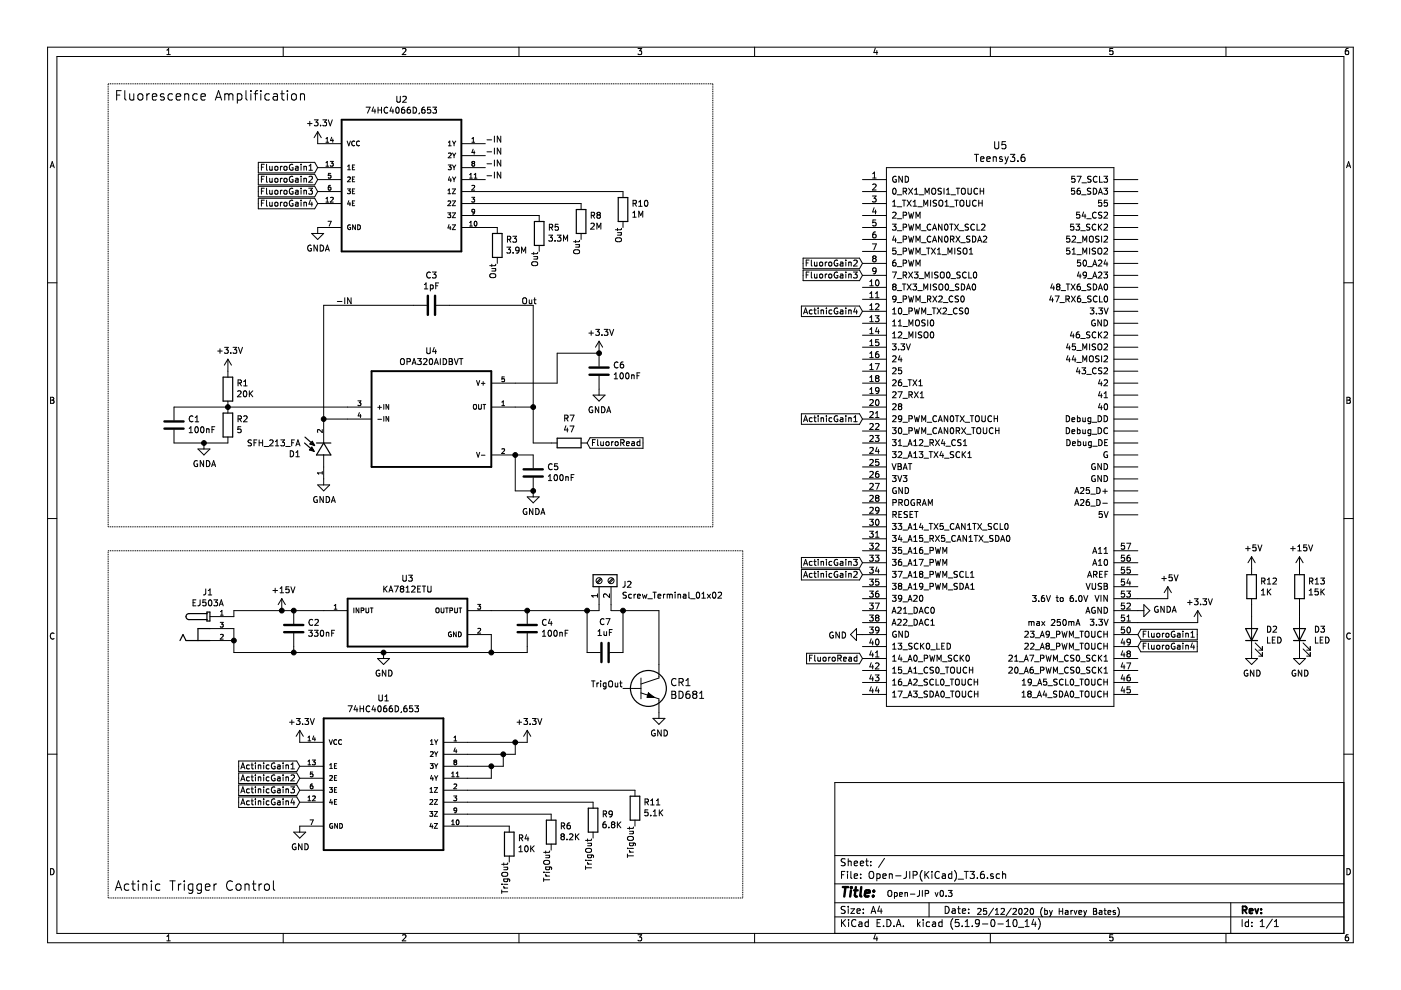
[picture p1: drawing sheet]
EESchema Schematic File Version 4
EELAYER 30 0
EELAYER END
$Descr A4 11693 8268
encoding utf-8
Sheet 1 1
Title ""
Date ""
Rev ""
Comp ""
Comment1 ""
Comment2 ""
Comment3 ""
Comment4 ""
$EndDescr
$Comp
L Open-JIP(KiCad)_T3.6-rescue:Teensy3.6-teensy U5
U 1 1
P 8350 3650
F 0 "U5" H 8350 6087 60  0000 C CNN
F 1 "Teensy3.6" H 8350 5981 60  0000 C CNN
F 2 "Teensy:Teensy35_36" H 8350 3700 60  0001 C CNN
F 3 "" H 8350 3700 60  0000 C CNN
	1    8350 3650
	1    0    0    -1  
$EndComp
$Comp
L Open-JIP(KiCad)_T3.6-rescue:BD681-BD681 CR1
U 1 1
P 5200 5750
F 0 "CR1" H 5592 5803 60  0000 L CNN
F 1 "BD681" H 5592 5697 60  0000 L CNN
F 2 "Additional-parts:BD681" H 5600 5490 60  0001 C CNN
F 3 "" H 5200 5750 60  0000 C CNN
	1    5200 5750
	1    0    0    -1  
$EndComp
$Comp
L Open-JIP(KiCad)_T3.6-rescue:KA7812ETU-KA7812ETU U3
U 1 1
P 3400 5200
F 0 "U3" H 3400 5570 50  0000 C CNN
F 1 "KA7812ETU" H 3400 5479 50  0000 C CNN
F 2 "Additional-parts:TO253P1067X470X2040-3" H 3400 5200 50  0001 L BNN
F 3 "" H 3400 5200 50  0001 L BNN
F 4 "TO253P1067X470X2040-3" H 3400 5200 50  0001 L BNN "Package"
F 5 "ON Semiconductor" H 3400 5200 50  0001 L BNN "Manufacturer"
	1    3400 5200
	1    0    0    -1  
$EndComp
$Comp
L Device:R R3
U 1 1
P 4150 2050
F 0 "R3" H 4080 2004 50  0000 R CNN
F 1 "3.9M" H 4080 2095 50  0000 R CNN
F 2 "Resistor_SMD:R_0805_2012Metric_Pad1.20x1.40mm_HandSolder" V 4080 2050 50  0001 C CNN
F 3 "~" H 4150 2050 50  0001 C CNN
	1    4150 2050
	-1   0    0    1   
$EndComp
$Comp
L Device:R R5
U 1 1
P 4500 1950
F 0 "R5" H 4430 1904 50  0000 R CNN
F 1 "3.3M" H 4430 1995 50  0000 R CNN
F 2 "Resistor_SMD:R_0805_2012Metric_Pad1.20x1.40mm_HandSolder" V 4430 1950 50  0001 C CNN
F 3 "~" H 4500 1950 50  0001 C CNN
	1    4500 1950
	-1   0    0    1   
$EndComp
$Comp
L Device:R R8
U 1 1
P 4850 1850
F 0 "R8" H 4780 1804 50  0000 R CNN
F 1 "2M" H 4780 1895 50  0000 R CNN
F 2 "Resistor_SMD:R_0805_2012Metric_Pad1.20x1.40mm_HandSolder" V 4780 1850 50  0001 C CNN
F 3 "~" H 4850 1850 50  0001 C CNN
	1    4850 1850
	-1   0    0    1   
$EndComp
$Comp
L Device:R R10
U 1 1
P 5200 1750
F 0 "R10" H 5130 1704 50  0000 R CNN
F 1 "1M" H 5130 1795 50  0000 R CNN
F 2 "Resistor_SMD:R_0805_2012Metric_Pad1.20x1.40mm_HandSolder" V 5130 1750 50  0001 C CNN
F 3 "~" H 5200 1750 50  0001 C CNN
	1    5200 1750
	-1   0    0    1   
$EndComp
Wire Wire Line
	4050 1900 4150 1900
Text Label 4150 2200 3    50   ~ 0
Out
Text Label 4500 2100 3    50   ~ 0
Out
Text Label 4850 2000 3    50   ~ 0
Out
Text Label 5200 1900 3    50   ~ 0
Out
Text Label 4050 1500 0    50   ~ 0
-IN
Text Label 4050 1400 0    50   ~ 0
-IN
Text Label 4050 1300 0    50   ~ 0
-IN
Text Label 4050 1200 0    50   ~ 0
-IN
$Comp
L power:+3.3V #PWR0101
U 1 1
P 2650 1200
F 0 "#PWR0101" H 2650 1050 50  0001 C CNN
F 1 "+3.3V" H 2665 1373 50  0000 C CNN
F 2 "" H 2650 1200 50  0001 C CNN
F 3 "" H 2650 1200 50  0001 C CNN
	1    2650 1200
	1    0    0    -1  
$EndComp
Wire Wire Line
	1950 5350 1950 5450
Wire Wire Line
	1950 5450 2450 5450
Wire Wire Line
	4100 5450 4100 5300
Wire Wire Line
	2700 5100 2450 5100
Wire Wire Line
	1950 5100 1950 5150
$Comp
L Device:C C2
U 1 1
P 2450 5250
F 0 "C2" H 2335 5204 50  0000 R CNN
F 1 "330nF" H 2335 5295 50  0000 R CNN
F 2 "Capacitor_SMD:C_0805_2012Metric_Pad1.18x1.45mm_HandSolder" H 2488 5100 50  0001 C CNN
F 3 "~" H 2450 5250 50  0001 C CNN
	1    2450 5250
	-1   0    0    1   
$EndComp
Connection ~ 2450 5100
Wire Wire Line
	2450 5100 2350 5100
Wire Wire Line
	2450 5400 2450 5450
Connection ~ 2450 5450
Wire Wire Line
	2450 5450 3200 5450
$Comp
L Device:C C4
U 1 1
P 4400 5250
F 0 "C4" H 4285 5204 50  0000 R CNN
F 1 "100nF" H 4285 5295 50  0000 R CNN
F 2 "Capacitor_SMD:C_0805_2012Metric_Pad1.18x1.45mm_HandSolder" H 4438 5100 50  0001 C CNN
F 3 "~" H 4400 5250 50  0001 C CNN
	1    4400 5250
	-1   0    0    1   
$EndComp
Wire Wire Line
	4100 5100 4400 5100
Wire Wire Line
	4400 5400 4400 5450
Wire Wire Line
	4400 5450 4100 5450
Connection ~ 4100 5450
$Comp
L Connector:Screw_Terminal_01x02 J2
U 1 1
P 5000 4850
F 0 "J2" V 4964 4662 50  0000 R CNN
F 1 "Screw_Terminal_01x02" V 4873 4662 50  0000 R CNN
F 2 "TerminalBlock:TerminalBlock_Altech_AK300-2_P5.00mm" H 5000 4850 50  0001 C CNN
F 3 "~" H 5000 4850 50  0001 C CNN
	1    5000 4850
	0    -1   -1   0   
$EndComp
$Comp
L Device:C C7
U 1 1
P 5050 5450
F 0 "C7" V 5302 5450 50  0000 C CNN
F 1 "1uF" V 5211 5450 50  0000 C CNN
F 2 "Capacitor_SMD:CP_Elec_4x5.4" H 5088 5300 50  0001 C CNN
F 3 "~" H 5050 5450 50  0001 C CNN
	1    5050 5450
	0    -1   -1   0   
$EndComp
$Comp
L power:GND #PWR0102
U 1 1
P 3200 5450
F 0 "#PWR0102" H 3200 5200 50  0001 C CNN
F 1 "GND" H 3205 5277 50  0000 C CNN
F 2 "" H 3200 5450 50  0001 C CNN
F 3 "" H 3200 5450 50  0001 C CNN
	1    3200 5450
	1    0    0    -1  
$EndComp
Connection ~ 3200 5450
Wire Wire Line
	3200 5450 4100 5450
Wire Wire Line
	4400 5100 4900 5100
Wire Wire Line
	5000 5100 5000 5050
Connection ~ 4400 5100
Wire Wire Line
	4900 5100 4900 5450
Connection ~ 4900 5100
Wire Wire Line
	4900 5100 5000 5100
Wire Wire Line
	5100 5050 5100 5100
Wire Wire Line
	5100 5100 5200 5100
Wire Wire Line
	5500 5100 5500 5550
Wire Wire Line
	5200 5450 5200 5100
Connection ~ 5200 5100
Wire Wire Line
	5200 5100 5500 5100
$Comp
L power:GND #PWR0103
U 1 1
P 5500 5950
F 0 "#PWR0103" H 5500 5700 50  0001 C CNN
F 1 "GND" H 5505 5777 50  0000 C CNN
F 2 "" H 5500 5950 50  0001 C CNN
F 3 "" H 5500 5950 50  0001 C CNN
	1    5500 5950
	1    0    0    -1  
$EndComp
$Comp
L power:+3.3V #PWR0104
U 1 1
P 4400 6200
F 0 "#PWR0104" H 4400 6050 50  0001 C CNN
F 1 "+3.3V" H 4415 6373 50  0000 C CNN
F 2 "" H 4400 6200 50  0001 C CNN
F 3 "" H 4400 6200 50  0001 C CNN
	1    4400 6200
	1    0    0    -1  
$EndComp
Wire Wire Line
	4400 6200 4300 6200
Wire Wire Line
	4300 6200 4300 6300
Wire Wire Line
	4300 6300 4200 6300
Connection ~ 4300 6200
Wire Wire Line
	4300 6200 3900 6200
Wire Wire Line
	4200 6300 4200 6400
Connection ~ 4200 6300
Wire Wire Line
	4200 6300 3900 6300
Text Label 5200 5750 2    50   ~ 0
TrigOut
$Comp
L Open-JIP(KiCad)_T3.6-rescue:74HC4066D,653-74HC4066D_653 U1
U 1 1
P 3200 6400
F 0 "U1" H 3200 6970 50  0000 C CNN
F 1 "74HC4066D,653" H 3200 6879 50  0000 C CNN
F 2 "Additional-parts:SOIC127P600X175-14N" H 3200 6400 50  0001 L BNN
F 3 "74HC4066D,653" H 3200 6400 50  0001 L BNN
F 4 "71R2541" H 3200 6400 50  0001 L BNN "Field4"
F 5 "1868620" H 3200 6400 50  0001 L BNN "Field5"
F 6 "NXP" H 3200 6400 50  0001 L BNN "Field6"
F 7 "SOIC-16" H 3200 6400 50  0001 L BNN "Field7"
	1    3200 6400
	1    0    0    -1  
$EndComp
$Comp
L power:+3.3V #PWR0105
U 1 1
P 2500 6200
F 0 "#PWR0105" H 2500 6050 50  0001 C CNN
F 1 "+3.3V" H 2515 6373 50  0000 C CNN
F 2 "" H 2500 6200 50  0001 C CNN
F 3 "" H 2500 6200 50  0001 C CNN
	1    2500 6200
	1    0    0    -1  
$EndComp
$Comp
L power:GND #PWR0106
U 1 1
P 2500 6900
F 0 "#PWR0106" H 2500 6650 50  0001 C CNN
F 1 "GND" H 2505 6727 50  0000 C CNN
F 2 "" H 2500 6900 50  0001 C CNN
F 3 "" H 2500 6900 50  0001 C CNN
	1    2500 6900
	1    0    0    -1  
$EndComp
$Comp
L Open-JIP(KiCad)_T3.6-rescue:OPA320AIDBVT-OPA320AIDBVT U4
U 1 1
P 3600 3500
F 0 "U4" H 3600 4070 50  0000 C CNN
F 1 "OPA320AIDBVT" H 3600 3979 50  0000 C CNN
F 2 "Additional-parts:SOT95P280X145-5N" H 3600 3500 50  0001 L BNN
F 3 "" H 3600 3500 50  0001 C CNN
	1    3600 3500
	1    0    0    -1  
$EndComp
$Comp
L Open-JIP(KiCad)_T3.6-rescue:SFH_213_FA-SFH_213_FA D1
U 1 1
P 2700 3700
F 0 "D1" V 2604 3890 50  0000 L CNN
F 1 "SFH_213_FA" V 2695 3890 50  0000 L CNN
F 2 "Additional-parts:SFH_213_FA" H 2700 3700 50  0001 L BNN
F 3 "" H 2700 3700 50  0001 L BNN
F 4 "Manufacturer Recommendations" H 2700 3700 50  0001 L BNN "STANDARD"
F 5 "OSRAM" H 2700 3700 50  0001 L BNN "MANUFACTURER"
F 6 "1.3" H 2700 3700 50  0001 L BNN "PARTREV"
	1    2700 3700
	0    -1   -1   0   
$EndComp
$Comp
L Device:R R7
U 1 1
P 4750 3700
F 0 "R7" V 4543 3700 50  0000 C CNN
F 1 "47" V 4634 3700 50  0000 C CNN
F 2 "Resistor_SMD:R_0805_2012Metric_Pad1.20x1.40mm_HandSolder" V 4680 3700 50  0001 C CNN
F 3 "~" H 4750 3700 50  0001 C CNN
	1    4750 3700
	0    1    1    0   
$EndComp
$Comp
L Device:R R2
U 1 1
P 1900 3550
F 0 "R2" H 1830 3504 50  0000 R CNN
F 1 "5" H 1830 3595 50  0000 R CNN
F 2 "Resistor_SMD:R_0805_2012Metric_Pad1.20x1.40mm_HandSolder" V 1830 3550 50  0001 C CNN
F 3 "~" H 1900 3550 50  0001 C CNN
	1    1900 3550
	-1   0    0    1   
$EndComp
$Comp
L Device:R R1
U 1 1
P 1900 3250
F 0 "R1" H 1830 3204 50  0000 R CNN
F 1 "20K" H 1830 3295 50  0000 R CNN
F 2 "Resistor_SMD:R_0805_2012Metric_Pad1.20x1.40mm_HandSolder" V 1830 3250 50  0001 C CNN
F 3 "~" H 1900 3250 50  0001 C CNN
	1    1900 3250
	-1   0    0    1   
$EndComp
$Comp
L Device:C C3
U 1 1
P 3600 2550
F 0 "C3" V 3348 2550 50  0000 C CNN
F 1 "1pF" V 3439 2550 50  0000 C CNN
F 2 "Capacitor_SMD:C_0805_2012Metric_Pad1.18x1.45mm_HandSolder" H 3638 2400 50  0001 C CNN
F 3 "~" H 3600 2550 50  0001 C CNN
	1    3600 2550
	0    1    1    0   
$EndComp
$Comp
L Device:C C1
U 1 1
P 1450 3550
F 0 "C1" H 1335 3504 50  0000 R CNN
F 1 "100nF" H 1335 3595 50  0000 R CNN
F 2 "Capacitor_SMD:C_0805_2012Metric_Pad1.18x1.45mm_HandSolder" H 1488 3400 50  0001 C CNN
F 3 "~" H 1450 3550 50  0001 C CNN
	1    1450 3550
	-1   0    0    1   
$EndComp
$Comp
L Device:C C6
U 1 1
P 5000 3100
F 0 "C6" H 4885 3054 50  0000 R CNN
F 1 "100nF" H 4885 3145 50  0000 R CNN
F 2 "Capacitor_SMD:C_0805_2012Metric_Pad1.18x1.45mm_HandSolder" H 5038 2950 50  0001 C CNN
F 3 "~" H 5000 3100 50  0001 C CNN
	1    5000 3100
	-1   0    0    1   
$EndComp
$Comp
L Device:C C5
U 1 1
P 4450 3950
F 0 "C5" H 4335 3904 50  0000 R CNN
F 1 "100nF" H 4335 3995 50  0000 R CNN
F 2 "Capacitor_SMD:C_0805_2012Metric_Pad1.18x1.45mm_HandSolder" H 4488 3800 50  0001 C CNN
F 3 "~" H 4450 3950 50  0001 C CNN
	1    4450 3950
	-1   0    0    1   
$EndComp
Wire Wire Line
	1900 3400 2900 3400
Connection ~ 1900 3400
Wire Wire Line
	1450 3700 1700 3700
Wire Wire Line
	1450 3400 1900 3400
Wire Wire Line
	2700 3500 2900 3500
Wire Wire Line
	2700 3500 2700 2550
Wire Wire Line
	2700 2550 3450 2550
Connection ~ 2700 3500
Wire Wire Line
	3750 2550 4450 2550
Wire Wire Line
	4450 2550 4450 3400
Wire Wire Line
	4450 3400 4300 3400
Wire Wire Line
	4450 3400 4450 3700
Connection ~ 4450 3400
Wire Wire Line
	4300 3800 4450 3800
Wire Wire Line
	4300 3200 4650 3200
Wire Wire Line
	4650 3200 4650 2950
Wire Wire Line
	4650 2950 5000 2950
Wire Wire Line
	4450 3700 4600 3700
Text Label 4350 2550 0    50   ~ 0
Out
Text Label 2800 2550 0    50   ~ 0
-IN
$Comp
L power:+3.3V #PWR0107
U 1 1
P 1900 3100
F 0 "#PWR0107" H 1900 2950 50  0001 C CNN
F 1 "+3.3V" H 1915 3273 50  0000 C CNN
F 2 "" H 1900 3100 50  0001 C CNN
F 3 "" H 1900 3100 50  0001 C CNN
	1    1900 3100
	1    0    0    -1  
$EndComp
$Comp
L power:+3.3V #PWR0108
U 1 1
P 5000 2950
F 0 "#PWR0108" H 5000 2800 50  0001 C CNN
F 1 "+3.3V" H 5015 3123 50  0000 C CNN
F 2 "" H 5000 2950 50  0001 C CNN
F 3 "" H 5000 2950 50  0001 C CNN
	1    5000 2950
	1    0    0    -1  
$EndComp
Connection ~ 5000 2950
Text GLabel 4900 3700 2    50   Input ~ 0
FluoroRead
Connection ~ 4100 6400
Wire Wire Line
	4100 6400 3900 6400
Wire Wire Line
	4200 6400 4100 6400
Wire Wire Line
	4100 6500 3900 6500
Wire Wire Line
	4100 6400 4100 6500
$Comp
L Device:R R4
U 1 1
P 4250 7050
F 0 "R4" H 4180 7004 50  0000 R CNN
F 1 "10K" H 4180 7095 50  0000 R CNN
F 2 "Resistor_SMD:R_0805_2012Metric_Pad1.20x1.40mm_HandSolder" V 4180 7050 50  0001 C CNN
F 3 "~" H 4250 7050 50  0001 C CNN
	1    4250 7050
	-1   0    0    1   
$EndComp
$Comp
L Device:R R9
U 1 1
P 4950 6850
F 0 "R9" H 4880 6804 50  0000 R CNN
F 1 "6.8K" H 4880 6895 50  0000 R CNN
F 2 "Resistor_SMD:R_0805_2012Metric_Pad1.20x1.40mm_HandSolder" V 4880 6850 50  0001 C CNN
F 3 "~" H 4950 6850 50  0001 C CNN
	1    4950 6850
	-1   0    0    1   
$EndComp
$Comp
L Device:R R11
U 1 1
P 5300 6750
F 0 "R11" H 5230 6704 50  0000 R CNN
F 1 "5.1K" H 5230 6795 50  0000 R CNN
F 2 "Resistor_SMD:R_0805_2012Metric_Pad1.20x1.40mm_HandSolder" V 5230 6750 50  0001 C CNN
F 3 "~" H 5300 6750 50  0001 C CNN
	1    5300 6750
	-1   0    0    1   
$EndComp
Text Label 5300 6900 3    50   ~ 0
TrigOut
Text Label 4950 7000 3    50   ~ 0
TrigOut
Text Label 4600 7100 3    50   ~ 0
TrigOut
$Comp
L Device:R R6
U 1 1
P 4600 6950
F 0 "R6" H 4530 6904 50  0000 R CNN
F 1 "8.2K" H 4530 6995 50  0000 R CNN
F 2 "Resistor_SMD:R_0805_2012Metric_Pad1.20x1.40mm_HandSolder" V 4530 6950 50  0001 C CNN
F 3 "~" H 4600 6950 50  0001 C CNN
	1    4600 6950
	-1   0    0    1   
$EndComp
Text Label 4250 7200 3    50   ~ 0
TrigOut
Wire Wire Line
	3900 6600 5300 6600
Wire Wire Line
	3900 6700 4950 6700
Wire Wire Line
	3900 6800 4600 6800
Wire Wire Line
	3900 6900 4250 6900
Wire Wire Line
	4050 1600 5200 1600
Wire Wire Line
	4050 1700 4850 1700
Wire Wire Line
	4050 1800 4500 1800
Wire Notes Line
	900  700  5950 700 
Wire Notes Line
	5950 700  5950 4400
Wire Notes Line
	5950 4400 900  4400
Wire Notes Line
	900  4400 900  700 
Wire Notes Line
	900  4600 6200 4600
Wire Notes Line
	6200 4600 6200 7500
Wire Notes Line
	6200 7500 900  7500
Wire Notes Line
	900  7500 900  4600
Text Notes 950  7450 0    79   ~ 0
Actinic Trigger Control
Text Notes 950  850  0    79   ~ 0
Fluorescence Amplification
$Comp
L power:GNDA #PWR0109
U 1 1
P 4450 4100
F 0 "#PWR0109" H 4450 3850 50  0001 C CNN
F 1 "GNDA" H 4455 3927 50  0000 C CNN
F 2 "" H 4450 4100 50  0001 C CNN
F 3 "" H 4450 4100 50  0001 C CNN
	1    4450 4100
	1    0    0    -1  
$EndComp
$Comp
L Open-JIP(KiCad)_T3.6-rescue:74HC4066D,653-74HC4066D_653 U2
U 1 1
P 3350 1400
F 0 "U2" H 3350 1970 50  0000 C CNN
F 1 "74HC4066D,653" H 3350 1879 50  0000 C CNN
F 2 "Additional-parts:SOIC127P600X175-14N" H 3350 1400 50  0001 L BNN
F 3 "74HC4066D,653" H 3350 1400 50  0001 L BNN
F 4 "71R2541" H 3350 1400 50  0001 L BNN "Field4"
F 5 "1868620" H 3350 1400 50  0001 L BNN "Field5"
F 6 "NXP" H 3350 1400 50  0001 L BNN "Field6"
F 7 "SOIC-16" H 3350 1400 50  0001 L BNN "Field7"
	1    3350 1400
	1    0    0    -1  
$EndComp
$Comp
L power:GNDA #PWR0110
U 1 1
P 5000 3250
F 0 "#PWR0110" H 5000 3000 50  0001 C CNN
F 1 "GNDA" H 5005 3077 50  0000 C CNN
F 2 "" H 5000 3250 50  0001 C CNN
F 3 "" H 5000 3250 50  0001 C CNN
	1    5000 3250
	1    0    0    -1  
$EndComp
$Comp
L power:GNDA #PWR0111
U 1 1
P 2700 4000
F 0 "#PWR0111" H 2700 3750 50  0001 C CNN
F 1 "GNDA" H 2705 3827 50  0000 C CNN
F 2 "" H 2700 4000 50  0001 C CNN
F 3 "" H 2700 4000 50  0001 C CNN
	1    2700 4000
	1    0    0    -1  
$EndComp
$Comp
L power:GNDA #PWR0112
U 1 1
P 1700 3700
F 0 "#PWR0112" H 1700 3450 50  0001 C CNN
F 1 "GNDA" H 1705 3527 50  0000 C CNN
F 2 "" H 1700 3700 50  0001 C CNN
F 3 "" H 1700 3700 50  0001 C CNN
	1    1700 3700
	1    0    0    -1  
$EndComp
Connection ~ 1700 3700
Wire Wire Line
	1700 3700 1900 3700
$Comp
L power:GNDA #PWR0113
U 1 1
P 2650 1900
F 0 "#PWR0113" H 2650 1650 50  0001 C CNN
F 1 "GNDA" H 2655 1727 50  0000 C CNN
F 2 "" H 2650 1900 50  0001 C CNN
F 3 "" H 2650 1900 50  0001 C CNN
	1    2650 1900
	1    0    0    -1  
$EndComp
$Comp
L power:GNDA #PWR0114
U 1 1
P 9500 5100
F 0 "#PWR0114" H 9500 4850 50  0001 C CNN
F 1 "GNDA" V 9505 4972 50  0000 R CNN
F 2 "" H 9500 5100 50  0001 C CNN
F 3 "" H 9500 5100 50  0001 C CNN
	1    9500 5100
	0    -1   -1   0   
$EndComp
$Comp
L power:+3.3V #PWR0115
U 1 1
P 10000 5200
F 0 "#PWR0115" H 10000 5050 50  0001 C CNN
F 1 "+3.3V" H 10015 5373 50  0000 C CNN
F 2 "" H 10000 5200 50  0001 C CNN
F 3 "" H 10000 5200 50  0001 C CNN
	1    10000 5200
	1    0    0    -1  
$EndComp
Wire Wire Line
	9500 5200 10000 5200
$Comp
L power:GND #PWR0116
U 1 1
P 7200 5300
F 0 "#PWR0116" H 7200 5050 50  0001 C CNN
F 1 "GND" V 7205 5172 50  0000 R CNN
F 2 "" H 7200 5300 50  0001 C CNN
F 3 "" H 7200 5300 50  0001 C CNN
	1    7200 5300
	0    1    1    0   
$EndComp
$Comp
L power:+5V #PWR0117
U 1 1
P 9750 5000
F 0 "#PWR0117" H 9750 4850 50  0001 C CNN
F 1 "+5V" H 9765 5173 50  0000 C CNN
F 2 "" H 9750 5000 50  0001 C CNN
F 3 "" H 9750 5000 50  0001 C CNN
	1    9750 5000
	1    0    0    -1  
$EndComp
Wire Wire Line
	9500 5000 9750 5000
$Comp
L Device:R R12
U 1 1
P 10450 4900
F 0 "R12" H 10520 4946 50  0000 L CNN
F 1 "1K" H 10520 4855 50  0000 L CNN
F 2 "Resistor_SMD:R_0805_2012Metric_Pad1.20x1.40mm_HandSolder" V 10380 4900 50  0001 C CNN
F 3 "~" H 10450 4900 50  0001 C CNN
	1    10450 4900
	1    0    0    -1  
$EndComp
$Comp
L Device:LED D2
U 1 1
P 10450 5300
F 0 "D2" V 10489 5182 50  0000 R CNN
F 1 "LED" V 10398 5182 50  0000 R CNN
F 2 "LED_SMD:LED_0805_2012Metric_Pad1.15x1.40mm_HandSolder" H 10450 5300 50  0001 C CNN
F 3 "~" H 10450 5300 50  0001 C CNN
	1    10450 5300
	0    -1   -1   0   
$EndComp
$Comp
L power:GND #PWR0118
U 1 1
P 10450 5450
F 0 "#PWR0118" H 10450 5200 50  0001 C CNN
F 1 "GND" H 10455 5277 50  0000 C CNN
F 2 "" H 10450 5450 50  0001 C CNN
F 3 "" H 10450 5450 50  0001 C CNN
	1    10450 5450
	1    0    0    -1  
$EndComp
Wire Wire Line
	10450 5150 10450 5050
$Comp
L power:+5V #PWR0119
U 1 1
P 10450 4750
F 0 "#PWR0119" H 10450 4600 50  0001 C CNN
F 1 "+5V" H 10465 4923 50  0000 C CNN
F 2 "" H 10450 4750 50  0001 C CNN
F 3 "" H 10450 4750 50  0001 C CNN
	1    10450 4750
	1    0    0    -1  
$EndComp
Text Notes 7400 7500 0    50   ~ 0
Open-JIP v0.3
Text Notes 8150 7650 0    50   ~ 0
25/12/2020 (by Harvey Bates)
Text GLabel 7200 5500 0    50   Input ~ 0
FluoroRead
Text GLabel 2650 1400 0    50   Input ~ 0
FluoroGain1
Text GLabel 2650 1500 0    50   Input ~ 0
FluoroGain2
Text GLabel 2650 1600 0    50   Input ~ 0
FluoroGain3
Text GLabel 2650 1700 0    50   Input ~ 0
FluoroGain4
Text GLabel 9500 5300 2    50   Input ~ 0
FluoroGain1
Text GLabel 7200 2200 0    50   Input ~ 0
FluoroGain2
Text GLabel 7200 2300 0    50   Input ~ 0
FluoroGain3
Text GLabel 9500 5400 2    50   Input ~ 0
FluoroGain4
Text GLabel 2500 6400 0    50   Input ~ 0
ActinicGain1
Text GLabel 2500 6500 0    50   Input ~ 0
ActinicGain2
Text GLabel 2500 6600 0    50   Input ~ 0
ActinicGain3
Text GLabel 2500 6700 0    50   Input ~ 0
ActinicGain4
Text GLabel 7200 3500 0    50   Input ~ 0
ActinicGain1
Text GLabel 7200 4800 0    50   Input ~ 0
ActinicGain2
Text GLabel 7200 4700 0    50   Input ~ 0
ActinicGain3
Text GLabel 7200 2600 0    50   Input ~ 0
ActinicGain4
$Comp
L Device:R R13
U 1 1
P 10850 4900
F 0 "R13" H 10920 4946 50  0000 L CNN
F 1 "15K" H 10920 4855 50  0000 L CNN
F 2 "Resistor_SMD:R_0805_2012Metric_Pad1.20x1.40mm_HandSolder" V 10780 4900 50  0001 C CNN
F 3 "~" H 10850 4900 50  0001 C CNN
	1    10850 4900
	1    0    0    -1  
$EndComp
$Comp
L Device:LED D3
U 1 1
P 10850 5300
F 0 "D3" V 10889 5182 50  0000 R CNN
F 1 "LED" V 10798 5182 50  0000 R CNN
F 2 "LED_SMD:LED_0805_2012Metric_Pad1.15x1.40mm_HandSolder" H 10850 5300 50  0001 C CNN
F 3 "~" H 10850 5300 50  0001 C CNN
	1    10850 5300
	0    -1   -1   0   
$EndComp
$Comp
L power:GND #PWR0120
U 1 1
P 10850 5450
F 0 "#PWR0120" H 10850 5200 50  0001 C CNN
F 1 "GND" H 10855 5277 50  0000 C CNN
F 2 "" H 10850 5450 50  0001 C CNN
F 3 "" H 10850 5450 50  0001 C CNN
	1    10850 5450
	1    0    0    -1  
$EndComp
Wire Wire Line
	10850 5150 10850 5050
$Comp
L power:+15V #PWR0121
U 1 1
P 2350 5100
F 0 "#PWR0121" H 2350 4950 50  0001 C CNN
F 1 "+15V" H 2365 5273 50  0000 C CNN
F 2 "" H 2350 5100 50  0001 C CNN
F 3 "" H 2350 5100 50  0001 C CNN
	1    2350 5100
	1    0    0    -1  
$EndComp
Connection ~ 2350 5100
Wire Wire Line
	2350 5100 1950 5100
$Comp
L power:+15V #PWR0122
U 1 1
P 10850 4750
F 0 "#PWR0122" H 10850 4600 50  0001 C CNN
F 1 "+15V" H 10865 4923 50  0000 C CNN
F 2 "" H 10850 4750 50  0001 C CNN
F 3 "" H 10850 4750 50  0001 C CNN
	1    10850 4750
	1    0    0    -1  
$EndComp
$Comp
L Open-JIP(KiCad)_T3.6-rescue:EJ503A-DCJack_EJ503A J1
U 1 1
P 1750 5250
F 0 "J1" H 1732 5555 50  0000 C CNN
F 1 "EJ503A" H 1732 5464 50  0000 C CNN
F 2 "Additional-parts:DCJack_MPD_EJ503A" H 1750 5250 50  0001 L BNN
F 3 "" H 1750 5250 50  0001 L BNN
F 4 "B" H 1750 5250 50  0001 L BNN "PARTREV"
F 5 "MPD" H 1750 5250 50  0001 L BNN "MANUFACTURER"
F 6 "11 mm" H 1750 5250 50  0001 L BNN "MAXIMUM_PACKAGE_HEIGHT"
F 7 "Manufacturer Recommendations" H 1750 5250 50  0001 L BNN "STANDARD"
	1    1750 5250
	1    0    0    -1  
$EndComp
Wire Wire Line
	1950 5250 1950 5350
Connection ~ 1950 5350
Wire Wire Line
	4300 3800 4300 4100
Wire Wire Line
	4300 4100 4450 4100
Connection ~ 4300 3800
Connection ~ 4450 4100
$EndSCHEMATC
